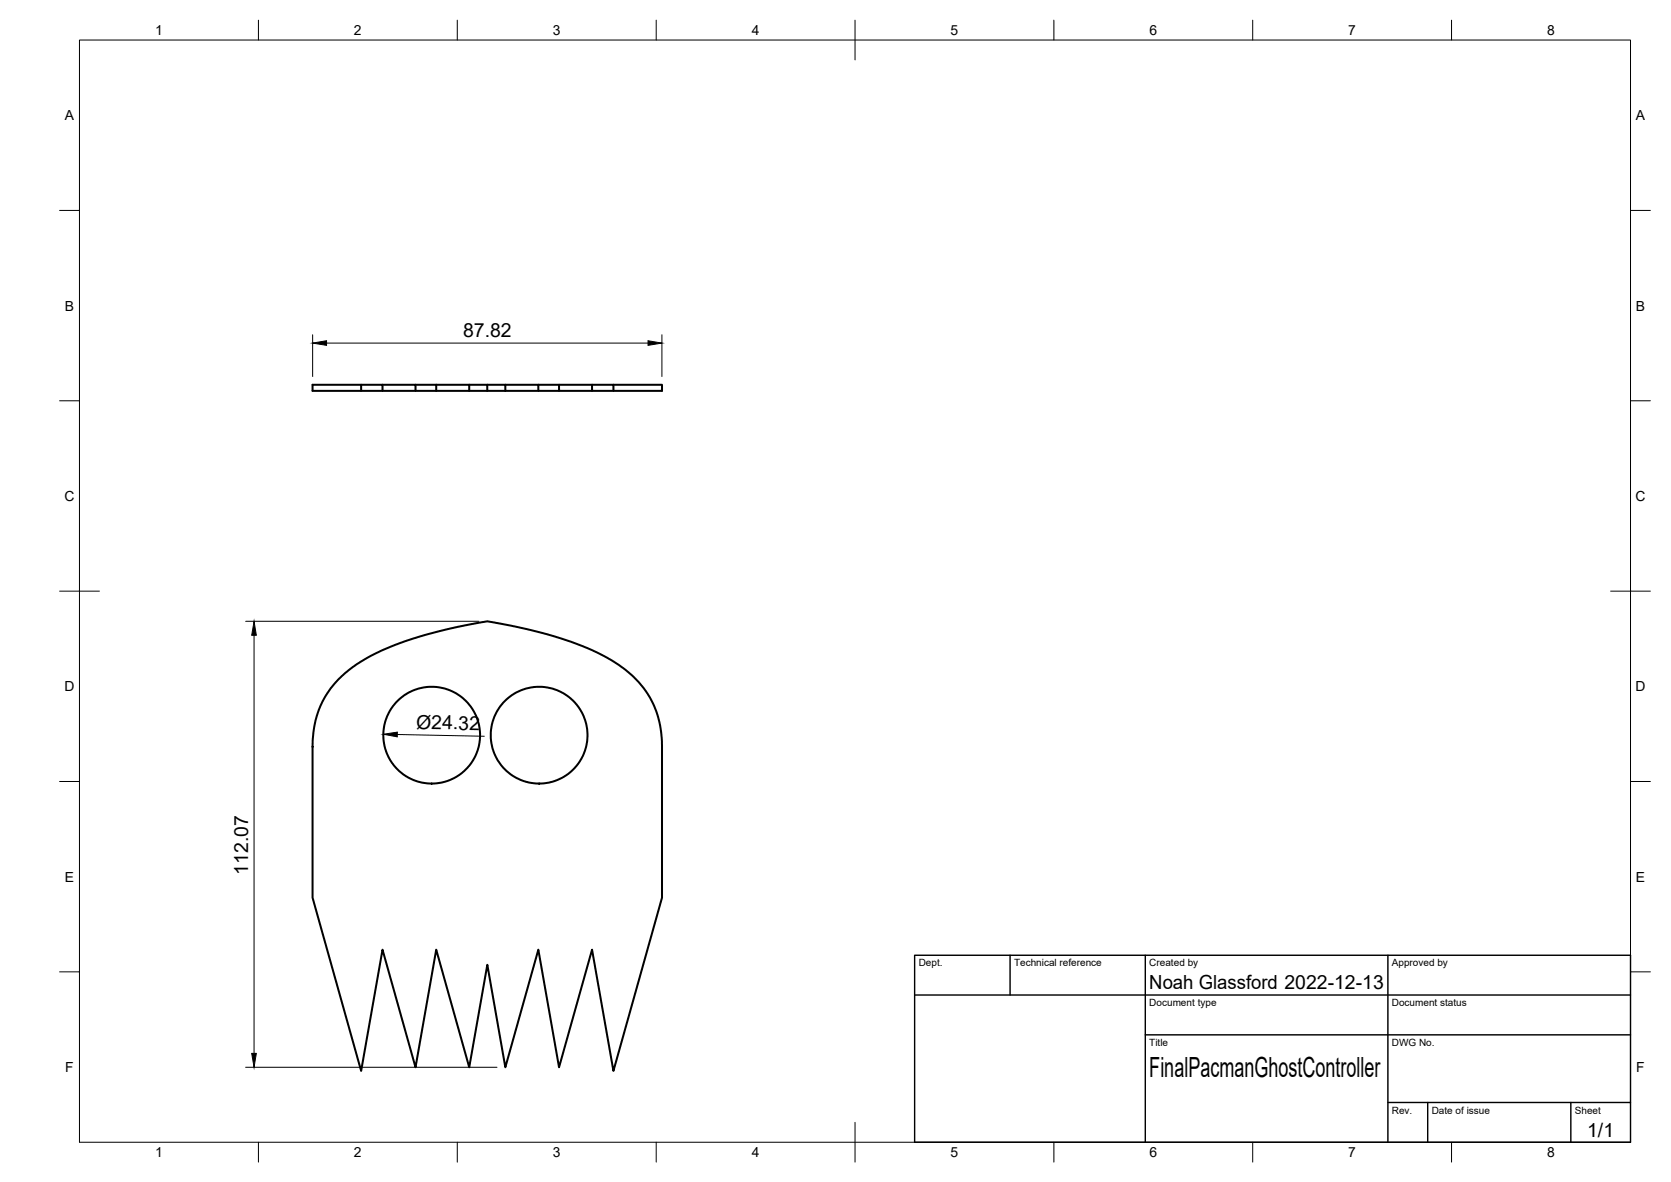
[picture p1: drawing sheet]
<svg xmlns="http://www.w3.org/2000/svg" width="420mm" height="297mm" viewBox="0 0 420 297" stroke-linecap="round" stroke-linejoin="round" font-family="sans-serif">
<!-- layer: Visible -->
<g fill="none" stroke="#000" stroke-width=".51">
<path d="M90.8 98.2v-1.5h-12.2v1.5h48.5M90.8 96.7h5.4v1.5M96.2 96.7h8.3v1.5M104.5 96.7h5.2v1.5M109.7 96.7h8.3v1.5M118 96.7h4.5v1.5M122.5 96.7h4.6v1.5M127.1 96.7h8.3v1.5M135.4 96.7h5.2v1.5M140.6 96.7h8.3v1.5M148.9 96.7h5.3v1.5M154.2 96.7h12.3v1.5h-39.4"/>
<path d="M84.9 170.9a44.2 44.2 0 0 1 18.6-10.3l8.2-2.3 9.5-1.9a6.6 6.6 0 0 1 4 .2l7.2 1.5 7.1 1.8 4.1 1.4 5.9 2.4a28.5 28.5 0 0 1 14.8 13.3 25.4 25.4 0 0 1 2.2 10.7v37.9l-12.3 43.5-5.3-30.4-8.3 29.5-5.2-29.5-8.3 29.5-4.6-25.7-4.5 25.7-8.3-29.5-5.2 29.5-8.3-29.5-5.4 30.4-12.2-43.5v-37.9a23.3 23.3 0 0 1 6.3-16.8z"/>
<circle cx="108.5" cy="184.8" r="12.2"/>
<circle cx="135.6" cy="184.8" r="12.2"/>
</g>
<!-- layer: BORDER -->
<g fill="none" stroke="#000" stroke-width=".25">
<path d="M20 10.1h390v276.9h-390zM65 5.1v5M115 5.1v5M165 5.1v5M215 5.1v10M265 5.1v5M315 5.1v5M365 5.1v5M15 52.9h5M410 52.9h5M15 100.7h5M410 100.7h5"/>
<path d="M15 148.6h10M405 148.6h10M15 196.4h5M410 196.4h5M15 244.2h5M410 244.2h5M65 287v5M115 287v5M165 287v5M215 282.1v9.9M265 287v5M315 287v5"/>
<path d="M365 287v5"/>
</g>
<!-- layer: TITLEBLOCK -->
<path d="M230 240.1h180v46.9h-180zM230 250h180M254 240.1v9.9M288 240.1v46.9M349 240.1v46.9M288 260.1h122M349 277.1h61M359 277.1v9.9M395 277.1v9.9" fill="none" stroke="#000" stroke-width=".36"/>
<!-- layer: FD_Dimensions -->
<path d="M78.6 84.1v10.5M82.1 86.2h80.8M166.4 84.1v10.5M61.8 156.1h58.6M63.9 159.6v105.1M99.9 184.6l21.9 .4M61.8 268.2h63.2" fill="none" stroke="#000" stroke-width=".25"/>
<path d="M78.6 86.2l3.5-.6v1.2zM162.9 85.6l3.5 .6-3.5 .6zM63.9 156.1l.6 3.5h-1.2zM96.4 184.5l3.5-.5v1.2zM63.3 264.7h1.2l-.6 3.5z" fill="#000" stroke="#000" stroke-width=".25"/>
<text font-size="7" x="289" y="270.6">FinalPacmanGhostController</text>
<g font-size="4.9">
<text x="116.4" y="84.8">87.82</text>
<text x="104.6" y="183.1" transform="rotate(1 104.6 183.1)">Ø24.32</text>
<text x="62.4" y="219.8" transform="rotate(-90 62.4 219.8)">112.07</text>
<text x="289" y="248.5">Noah Glassford 2022-12-13</text>
<text x="399.1" y="285.7">1/1</text>
</g>
<g font-size="3.5">
<text x="39" y="8.8">1</text>
<text x="89" y="8.8">2</text>
<text x="139" y="8.8">3</text>
<text x="189" y="8.8">4</text>
<text x="239" y="8.8">5</text>
<text x="289" y="8.8">6</text>
<text x="339" y="8.8">7</text>
<text x="389" y="8.8">8</text>
<text x="16.3" y="30.2">A</text>
<text x="411.3" y="30.2">A</text>
<text x="16.3" y="78">B</text>
<text x="411.3" y="78">B</text>
<text x="16.2" y="125.9">C</text>
<text x="411.2" y="125.9">C</text>
<text x="16.2" y="173.7">D</text>
<text x="411.2" y="173.7">D</text>
<text x="16.3" y="221.6">E</text>
<text x="411.3" y="221.6">E</text>
<text x="16.4" y="269.4">F</text>
<text x="411.4" y="269.4">F</text>
<text x="39" y="290.8">1</text>
<text x="89" y="290.8">2</text>
<text x="139" y="290.8">3</text>
<text x="189" y="290.8">4</text>
<text x="239" y="290.8">5</text>
<text x="289" y="290.8">6</text>
<text x="339" y="290.8">7</text>
<text x="389" y="290.8">8</text>
</g>
<g font-size="2.5">
<text x="231" y="242.9">Dept.</text>
<text x="255" y="242.9">Technical reference</text>
<text x="289" y="242.9">Created by</text>
<text x="350" y="242.9">Approved by</text>
<text x="289" y="252.8">Document type</text>
<text x="350" y="252.8">Document status</text>
<text x="289" y="262.9">Title</text>
<text x="350" y="262.9">DWG No.</text>
<text x="350" y="279.9">Rev.</text>
<text x="360" y="279.9">Date of issue</text>
<text x="396" y="279.9">Sheet</text>
</g>
</svg>
